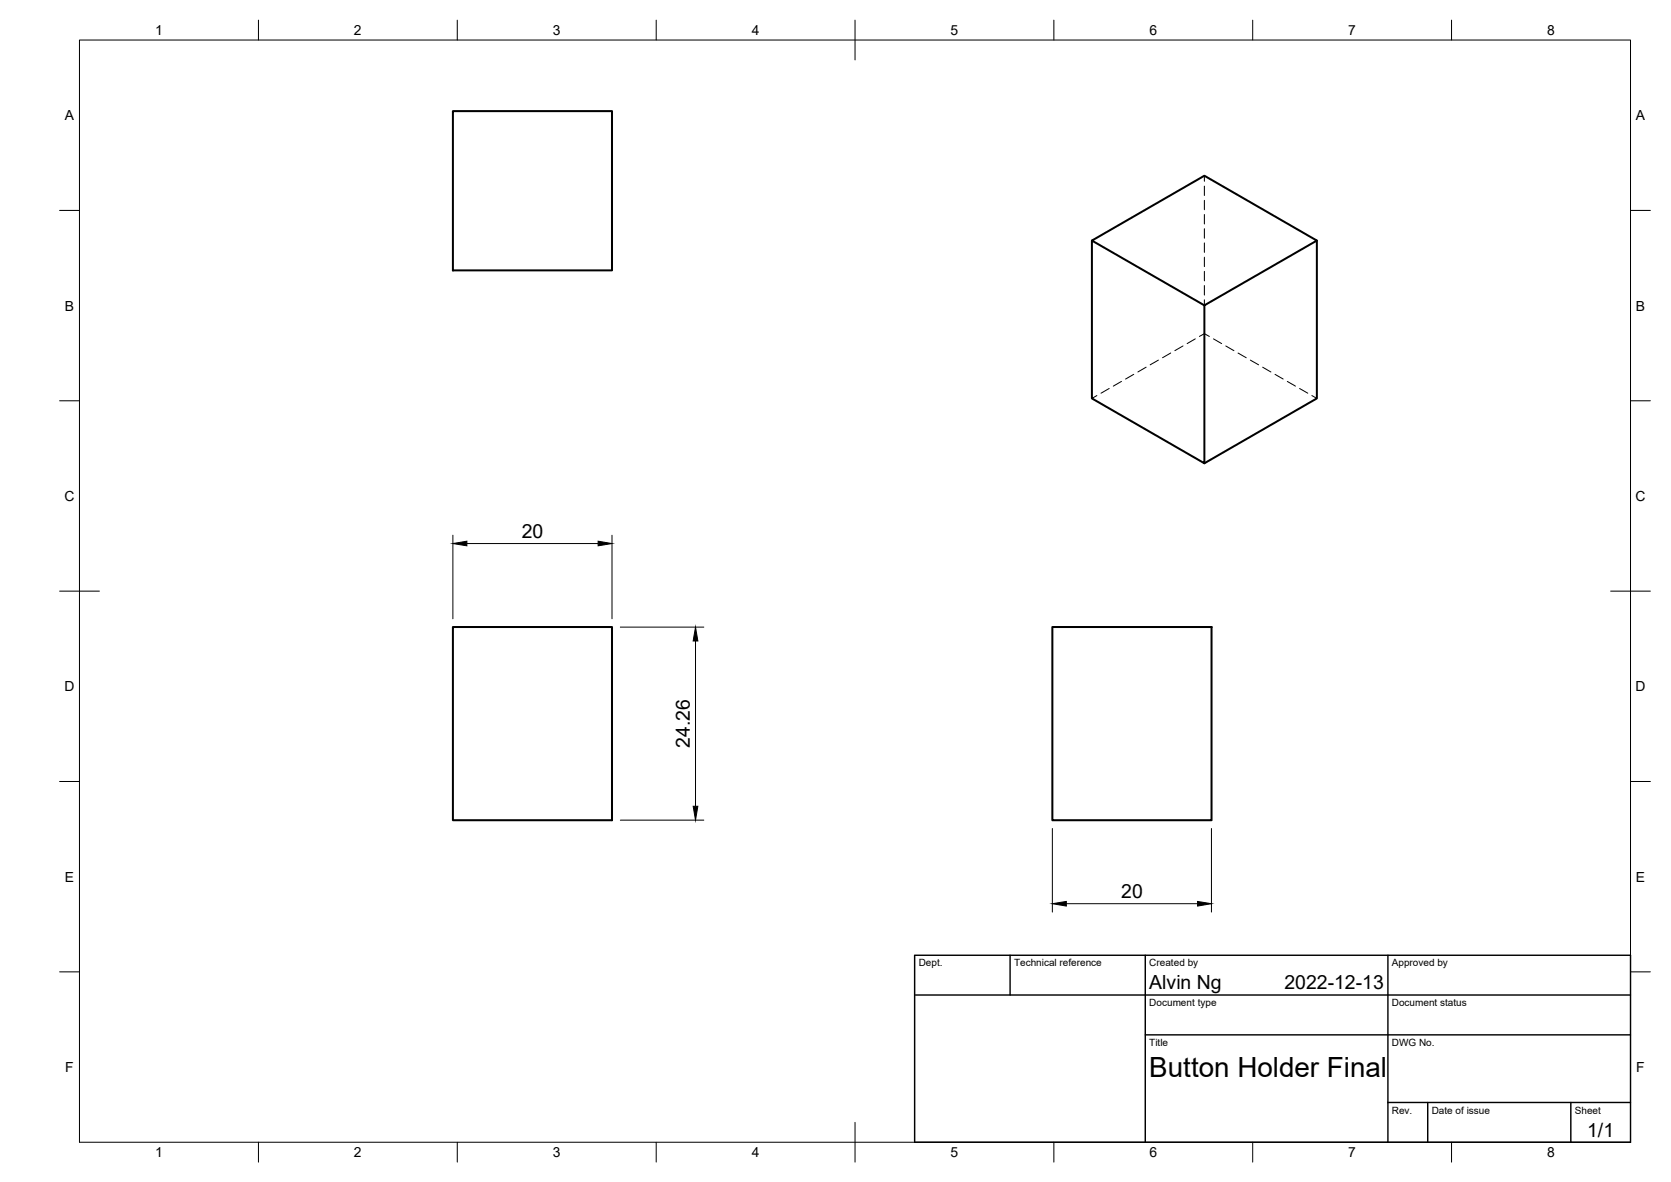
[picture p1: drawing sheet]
<svg xmlns="http://www.w3.org/2000/svg" width="420mm" height="297mm" viewBox="0 0 420 297" stroke-linecap="round" stroke-linejoin="round" font-family="sans-serif">
<!-- layer: Visible -->
<path d="M113.9 27.9h40v40.1h-40zM274.6 60.5l28.2-16.3 28.3 16.3-28.3 16.2zM274.6 60.5v39.6l28.2 16.3v-39.7M331.1 60.5v39.6l-28.3 16.3M113.9 157.6h40v48.5h-40zM264.6 157.6h40v48.5h-40z" fill="none" stroke="#000" stroke-width=".51"/>
<!-- layer: Hidden -->
<g fill="none" stroke="#000" stroke-width=".25">
<path d="M302.8 44.2v1.4M302.8 46.8v2.3M302.8 50.3v2.4M302.8 53.9v2.4M302.8 57.5v2.4M302.8 61.1v2.3M302.8 64.6v2.4M302.8 68.2v2.4M302.8 71.8v2.4M302.8 75.3v1.4M275.8 99.4l-1.2 .7M278.9 97.6l-2.1 1.2"/>
<path d="M282 95.8l-2.1 1.2M285.1 94.1l-2.1 1.2M288.2 92.3l-2.1 1.2M291.3 90.5l-2.1 1.2M294.4 88.7l-2.1 1.2M297.5 86.9l-2.1 1.2M300.5 85.2l-2 1.1M301.6 84.5l1.2-.7 1.3 .7M305.1 85.2l2.1 1.1M308.2 86.9l2.1 1.2M311.3 88.7l2.1 1.2M314.4 90.5l2.1 1.2"/>
<path d="M317.5 92.3l2.1 1.2M320.6 94.1l2 1.2M323.7 95.8l2 1.2M326.8 97.6l2 1.2M329.9 99.4l1.2 .7"/>
</g>
<!-- layer: BORDER -->
<g fill="none" stroke="#000" stroke-width=".25">
<path d="M20 10.1h390v276.9h-390zM65 5.1v5M115 5.1v5M165 5.1v5M215 5.1v10M265 5.1v5M315 5.1v5M365 5.1v5M15 52.9h5M410 52.9h5M15 100.7h5M410 100.7h5"/>
<path d="M15 148.6h10M405 148.6h10M15 196.4h5M410 196.4h5M15 244.2h5M410 244.2h5M65 287v5M115 287v5M165 287v5M215 282.1v9.9M265 287v5M315 287v5"/>
<path d="M365 287v5"/>
</g>
<!-- layer: TITLEBLOCK -->
<path d="M230 240.1h180v46.9h-180zM230 250h180M254 240.1v9.9M288 240.1v46.9M349 240.1v46.9M288 260.1h122M349 277.1h61M359 277.1v9.9M395 277.1v9.9" fill="none" stroke="#000" stroke-width=".36"/>
<!-- layer: FD_Dimensions -->
<path d="M113.9 134.5v21M117.4 136.6h33M153.9 134.5v21M156 157.6h21M174.9 161.1v41.5M156 206.1h21M264.6 208.2v21M304.6 208.2v21M268.1 227.1h33" fill="none" stroke="#000" stroke-width=".25"/>
<path d="M113.9 136.6l3.5-.6v1.2zM150.4 136l3.5 .6-3.5 .6zM174.9 157.6l.6 3.5h-1.2zM174.3 202.6h1.2l-.6 3.5zM264.6 227.1l3.5-.6v1.2zM301.1 226.5l3.5 .6-3.5 .6z" fill="#000" stroke="#000" stroke-width=".25"/>
<text font-size="7" x="289" y="270.6">Button Holder Final</text>
<g font-size="4.9">
<text x="131.2" y="135.1">20</text>
<text x="173.4" y="187.9" transform="rotate(-90 173.4 187.9)">24.26</text>
<text x="281.9" y="225.6">20</text>
<text x="289" y="248.5">Alvin Ng</text>
<text x="323" y="248.5">2022-12-13</text>
<text x="399.1" y="285.7">1/1</text>
</g>
<g font-size="3.5">
<text x="39" y="8.8">1</text>
<text x="89" y="8.8">2</text>
<text x="139" y="8.8">3</text>
<text x="189" y="8.8">4</text>
<text x="239" y="8.8">5</text>
<text x="289" y="8.8">6</text>
<text x="339" y="8.8">7</text>
<text x="389" y="8.8">8</text>
<text x="16.3" y="30.2">A</text>
<text x="411.3" y="30.2">A</text>
<text x="16.3" y="78">B</text>
<text x="411.3" y="78">B</text>
<text x="16.2" y="125.9">C</text>
<text x="411.2" y="125.9">C</text>
<text x="16.2" y="173.7">D</text>
<text x="411.2" y="173.7">D</text>
<text x="16.3" y="221.6">E</text>
<text x="411.3" y="221.6">E</text>
<text x="16.4" y="269.4">F</text>
<text x="411.4" y="269.4">F</text>
<text x="39" y="290.8">1</text>
<text x="89" y="290.8">2</text>
<text x="139" y="290.8">3</text>
<text x="189" y="290.8">4</text>
<text x="239" y="290.8">5</text>
<text x="289" y="290.8">6</text>
<text x="339" y="290.8">7</text>
<text x="389" y="290.8">8</text>
</g>
<g font-size="2.5">
<text x="231" y="242.9">Dept.</text>
<text x="255" y="242.9">Technical reference</text>
<text x="289" y="242.9">Created by</text>
<text x="350" y="242.9">Approved by</text>
<text x="289" y="252.8">Document type</text>
<text x="350" y="252.8">Document status</text>
<text x="289" y="262.9">Title</text>
<text x="350" y="262.9">DWG No.</text>
<text x="350" y="279.9">Rev.</text>
<text x="360" y="279.9">Date of issue</text>
<text x="396" y="279.9">Sheet</text>
</g>
</svg>
